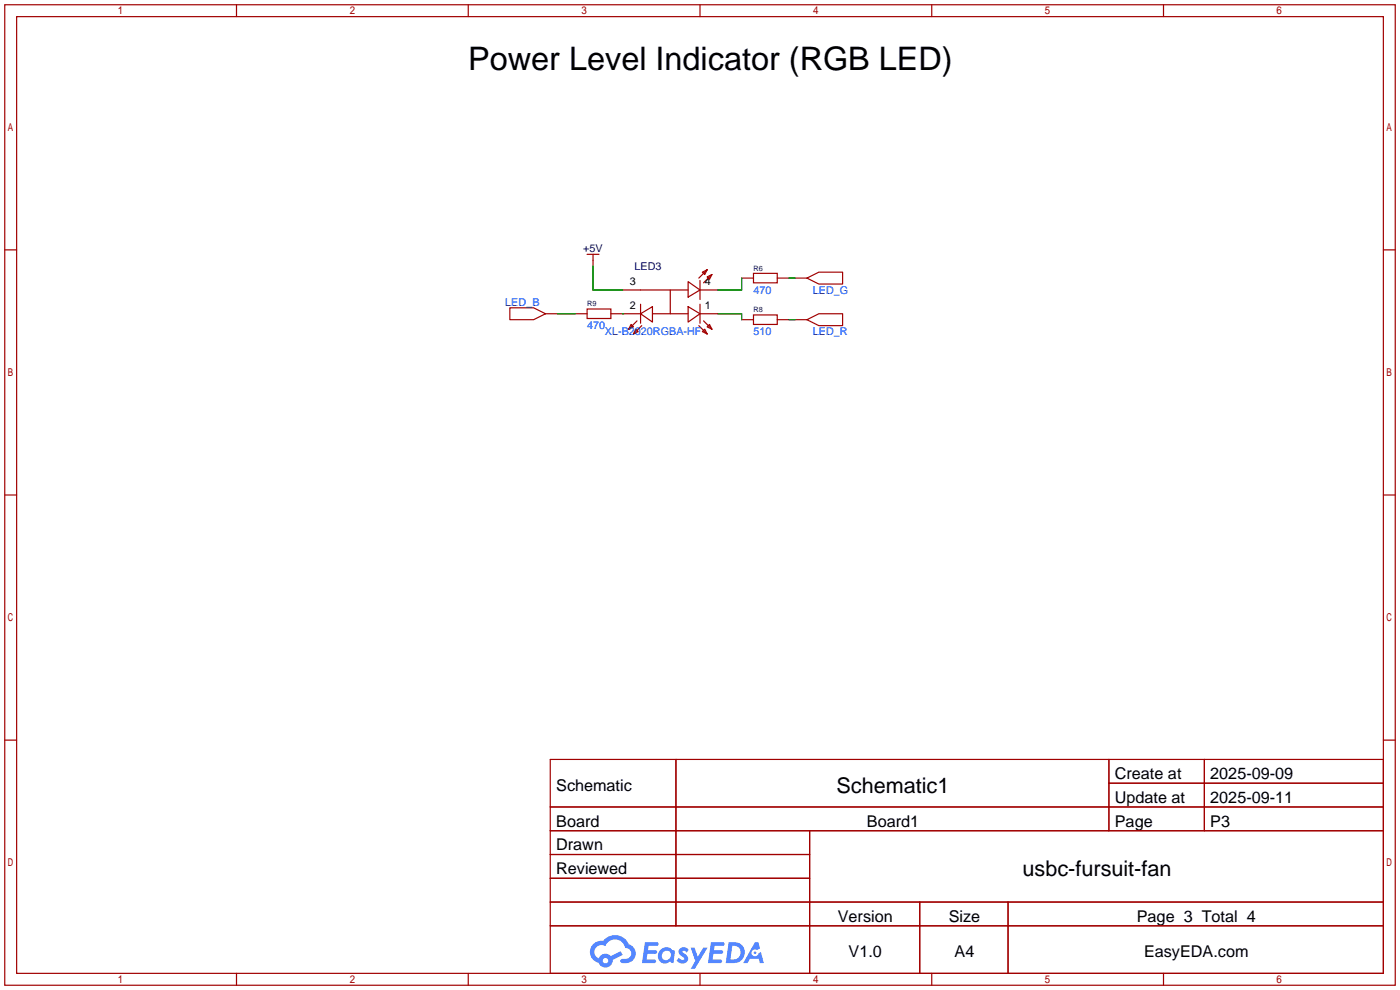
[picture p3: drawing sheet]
<svg xmlns="http://www.w3.org/2000/svg" width="299mm" height="212mm" viewBox="0 0 299 212" stroke-linecap="round" stroke-linejoin="round" font-family="sans-serif">
<g fill="none" stroke="#a10000" stroke-width=".25">
<path d="M1 1h297.2v209.6h-297.2zM3.6 3.6h292.1v204.4h-292.1zM50.5 1v2.6M100.1 1v2.6M149.6 1v2.6M199.1 1v2.6M248.7 1v2.6M1 53.4h2.6M295.7 53.4h2.5M1 105.8h2.6M295.7 105.8h2.5M1 158.2h2.6"/>
<path d="M295.7 158.2h2.5M117.6 162.3h178.1v45.7h-178.1zM117.6 172.5h178.1M117.6 177.5h178.1M144.5 162.3v35.6M173 177.5v30.5M237 162.3v15.2M237 167.4h58.7M257.4 162.3v15.2M117.6 182.6h55.4M117.6 192.8h178.1M117.6 187.7h55.4"/>
<path d="M117.6 197.9h178.1M196.6 192.8v15.2M215.4 192.8v15.2M50.5 208v2.6M100.1 208v2.6M149.6 208v2.6M199.1 208v2.6M248.7 208v2.6"/>
</g>
<g fill="#5487ff">
<path d="M145.3 202.7a1.3 1.3 0 0 1 1.9 .3l-.4 .6a.54 .54 0 0 0-.9-.2l.1 .2a1.34 1.34 0 0 1 .9 1.8 1.47 1.47 0 0 1-2.3-.1l.5-.6 .8 .5a.31 .31 0 0 0 .4-.3 .31 .31 0 0 0-.3-.4 1.12 1.12 0 0 1-.7-1.8z"/>
<path d="M147.6 202.5h.9l.6 2 1.2-2h.9l-2.7 4.6h-.9l1-1.7z"/>
<path d="M137.8 201.4h1.7a1.31 1.31 0 0 1 1.2 .2 .4 .4 0 0 1-.3 .5l-1.8 .1-.1 .9h1.6a.4 .4 0 0 1 .4 .4 .4 .4 0 0 1-.5 .4h-1.6l-.2 1.2h1.4a.46 .46 0 0 1 .5 0 .46 .46 0 0 1 .1 .5l-.4 .2h-2.6z"/>
<path d="M151.9 201.4h1.7a1.32 1.32 0 0 1 1.2 .2 .39 .39 0 0 1-.3 .5l-1.8 .1-.1 .9h1.6a.4 .4 0 0 1 .4 .4 .4 .4 0 0 1-.4 .4h-1.7l-.2 1.2h1.4a.46 .46 0 0 1 .5 0 .46 .46 0 0 1 .1 .5l-.4 .2h-2.6z"/>
<path d="M161.3 201.4h.8l.3 1.3-.6 .4a.75 .75 0 0 0-1.1 .3 .75 .75 0 0 0 .5 1 .75 .75 0 0 0 .9-.7l.5-.2 .6 2.3h-.8l-.3-.9h-1.8l-.5 .9h-1z"/>
<path d="M155.7 201.4l-.6 4.4h1.5a2.27 2.27 0 0 0 2.6-2.2 2.27 2.27 0 0 0-2.7-2.2zM156.5 202.1a1.5 1.5 0 0 1 1.8 1.6 1.5 1.5 0 0 1-1.9 1.4h-.3z"/>
<path d="M141.2 203a1.6 1.6 0 0 0-.3 2.3 1.6 1.6 0 0 0 2.3 .2l.7 .3 .3-2.4-.1-.3-.5-.1a1.58 1.58 0 0 0-2.4 0zM141.8 203.5a.98 .98 0 0 1 1.6 .4 .98 .98 0 0 1-1.1 1.3 .94 .94 0 0 1-.9-.7 .94 .94 0 0 1 .4-1z"/>
<path d="M126.8 201.8a2.37 2.37 0 0 0 1.1 4 1.54 1.54 0 0 0 1.8 1 1.54 1.54 0 0 0 1.2-1.6l2.2-1.1-.5-.8-2 1a1.57 1.57 0 0 0-2.7 .5 1.5 1.5 0 0 1-.7-2.1 1.5 1.5 0 0 1 2.2-.5 2.23 2.23 0 0 1 2.3-1.4 2.23 2.23 0 0 1 2 1.8 1.16 1.16 0 0 1 1.2 1.1 1.16 1.16 0 0 1-1.1 1.2h-.7a.47 .47 0 0 0-.5 .4 .47 .47 0 0 0 .4 .5 2.17 2.17 0 0 0 2.5-.9 2.17 2.17 0 0 0-.3-2.7l-.8-.4a3.2 3.2 0 0 0-5.5-.7l-1.1 .1zM128.8 205.3a.6 .6 0 0 1 1.2 0 .6 .6 0 0 1-1.2 0z"/>
<circle cx="161.4" cy="203.6" r=".28"/>
</g>
<g fill="none" stroke="#a10000" stroke-width=".25">
<path d="M125.5 54.4h2.5M126.7 54.4v2.5M149.6 59.9v4.1M150.1 58.2l1-.5-.5 1zM151.1 59.2l1-.5-.5 1zM151.1 57.7l-1.7 1.7M152.1 58.7l-1.7 1.8M158.5 59.4h2.5M161 58.4h5.1v2.1h-5.1zM166.1 59.4h2.6M169.9 59.4h2.6M172.5 59.4l2.5-1.2h5.1v2.5h-5.1z"/>
<path d="M109 65.8h5l2.6 1.3-2.6 1.2h-5zM116.6 67.1h2.5M122.9 67.1h2.6M125.5 66h5.1v2.1h-5.1zM130.6 67.1h6.3M133.1 62h14M134.9 69.3l.5 .5-1 .6zM135.9 70.4l.5 .5-1 .5zM136.1 68.6l-1.7 1.8M136.9 67.1l2.5-1.6v3.3zM136.9 65v4.1M137.2 69.6l-1.8 1.8"/>
<path d="M139.4 67.1h7.7M143.3 62v5.1M147.1 60.2l2.5 1.8-2.5 1.5zM147.1 65.5l2.5 1.6-2.5 1.7zM149.4 69.6l1.7 1.8M149.6 67.1h3.8M149.6 65v4.1M149.6 62h3.8M150.1 70.9l.5-.5 .5 1zM150.4 68.6l1.7 1.8M151.1 69.8l.5-.5 .5 1.1zM158.5 68.3h2.5"/>
<path d="M161 67.3h5.1v2h-5.1zM166.1 68.3h2.6M169.9 68.3h2.6M172.5 68.3l2.5-1.2h5.1v2.5h-5.1z"/>
</g>
<path d="M126.7 56.9v5.1h6.4M158.5 59.4v2.6h-5.1M168.7 59.4h1.2M119.1 67.1h3.8M133.1 67.1h.1M153.4 67.1h5.1v1.2M168.7 68.3h1.2" fill="none" stroke="#008700" stroke-width=".25"/>
<text font-size="6.9" x="100.1" y="14.9">Power Level Indicator (RGB LED)</text>
<g font-size="4.6">
<text x="178.8" y="169.4">Schematic1</text>
<text x="218.6" y="187.2">usbc-fursuit-fan</text>
</g>
<g font-size="3.5">
<text x="238.3" y="166.5">Create at</text>
<text x="258.7" y="166.5">2025-09-09</text>
<text x="118.9" y="169.1">Schematic</text>
<text x="238.3" y="171.6">Update at</text>
<text x="258.7" y="171.6">2025-09-11</text>
<text x="118.9" y="176.7">Board</text>
<text x="185.3" y="176.7">Board1</text>
<text x="238.3" y="176.7">Page</text>
<text x="258.7" y="176.7">P3</text>
<text x="118.9" y="181.8">Drawn</text>
<text x="118.9" y="186.8">Reviewed</text>
<text x="179.1" y="197">Version</text>
<text x="202.8" y="197">Size</text>
<text x="243" y="197">Page 3 Total 4</text>
<text x="181.4" y="204.6">V1.0</text>
<text x="204" y="204.6">A4</text>
<text x="244.5" y="204.6">EasyEDA.com</text>
</g>
<g font-size="2.3" fill="#000080">
<text x="124.7" y="53.9">+5V</text>
<text x="135.6" y="57.7">LED3</text>
</g>
<g font-size="2.3" fill="#00f">
<text x="108" y="65.3">LED_B</text>
<text x="161" y="62.8">470</text>
<text x="173.7" y="62.8">LED_G</text>
<text x="125.5" y="70.4">470</text>
<text x="129.3" y="71.7">XL-B2020RGBA-HF</text>
<text x="161" y="71.7">510</text>
<text x="173.7" y="71.7">LED_R</text>
</g>
<g font-size="2.3">
<text x="134.6" y="61">3</text>
<text x="150.6" y="61">4</text>
<text x="134.6" y="66.1">2</text>
<text x="150.6" y="66.1">1</text>
</g>
<g font-size="1.6" fill="#000080">
<text x="161" y="57.9">R6</text>
<text x="125.5" y="65.5">R9</text>
<text x="161" y="66.7">R8</text>
</g>
</svg>
